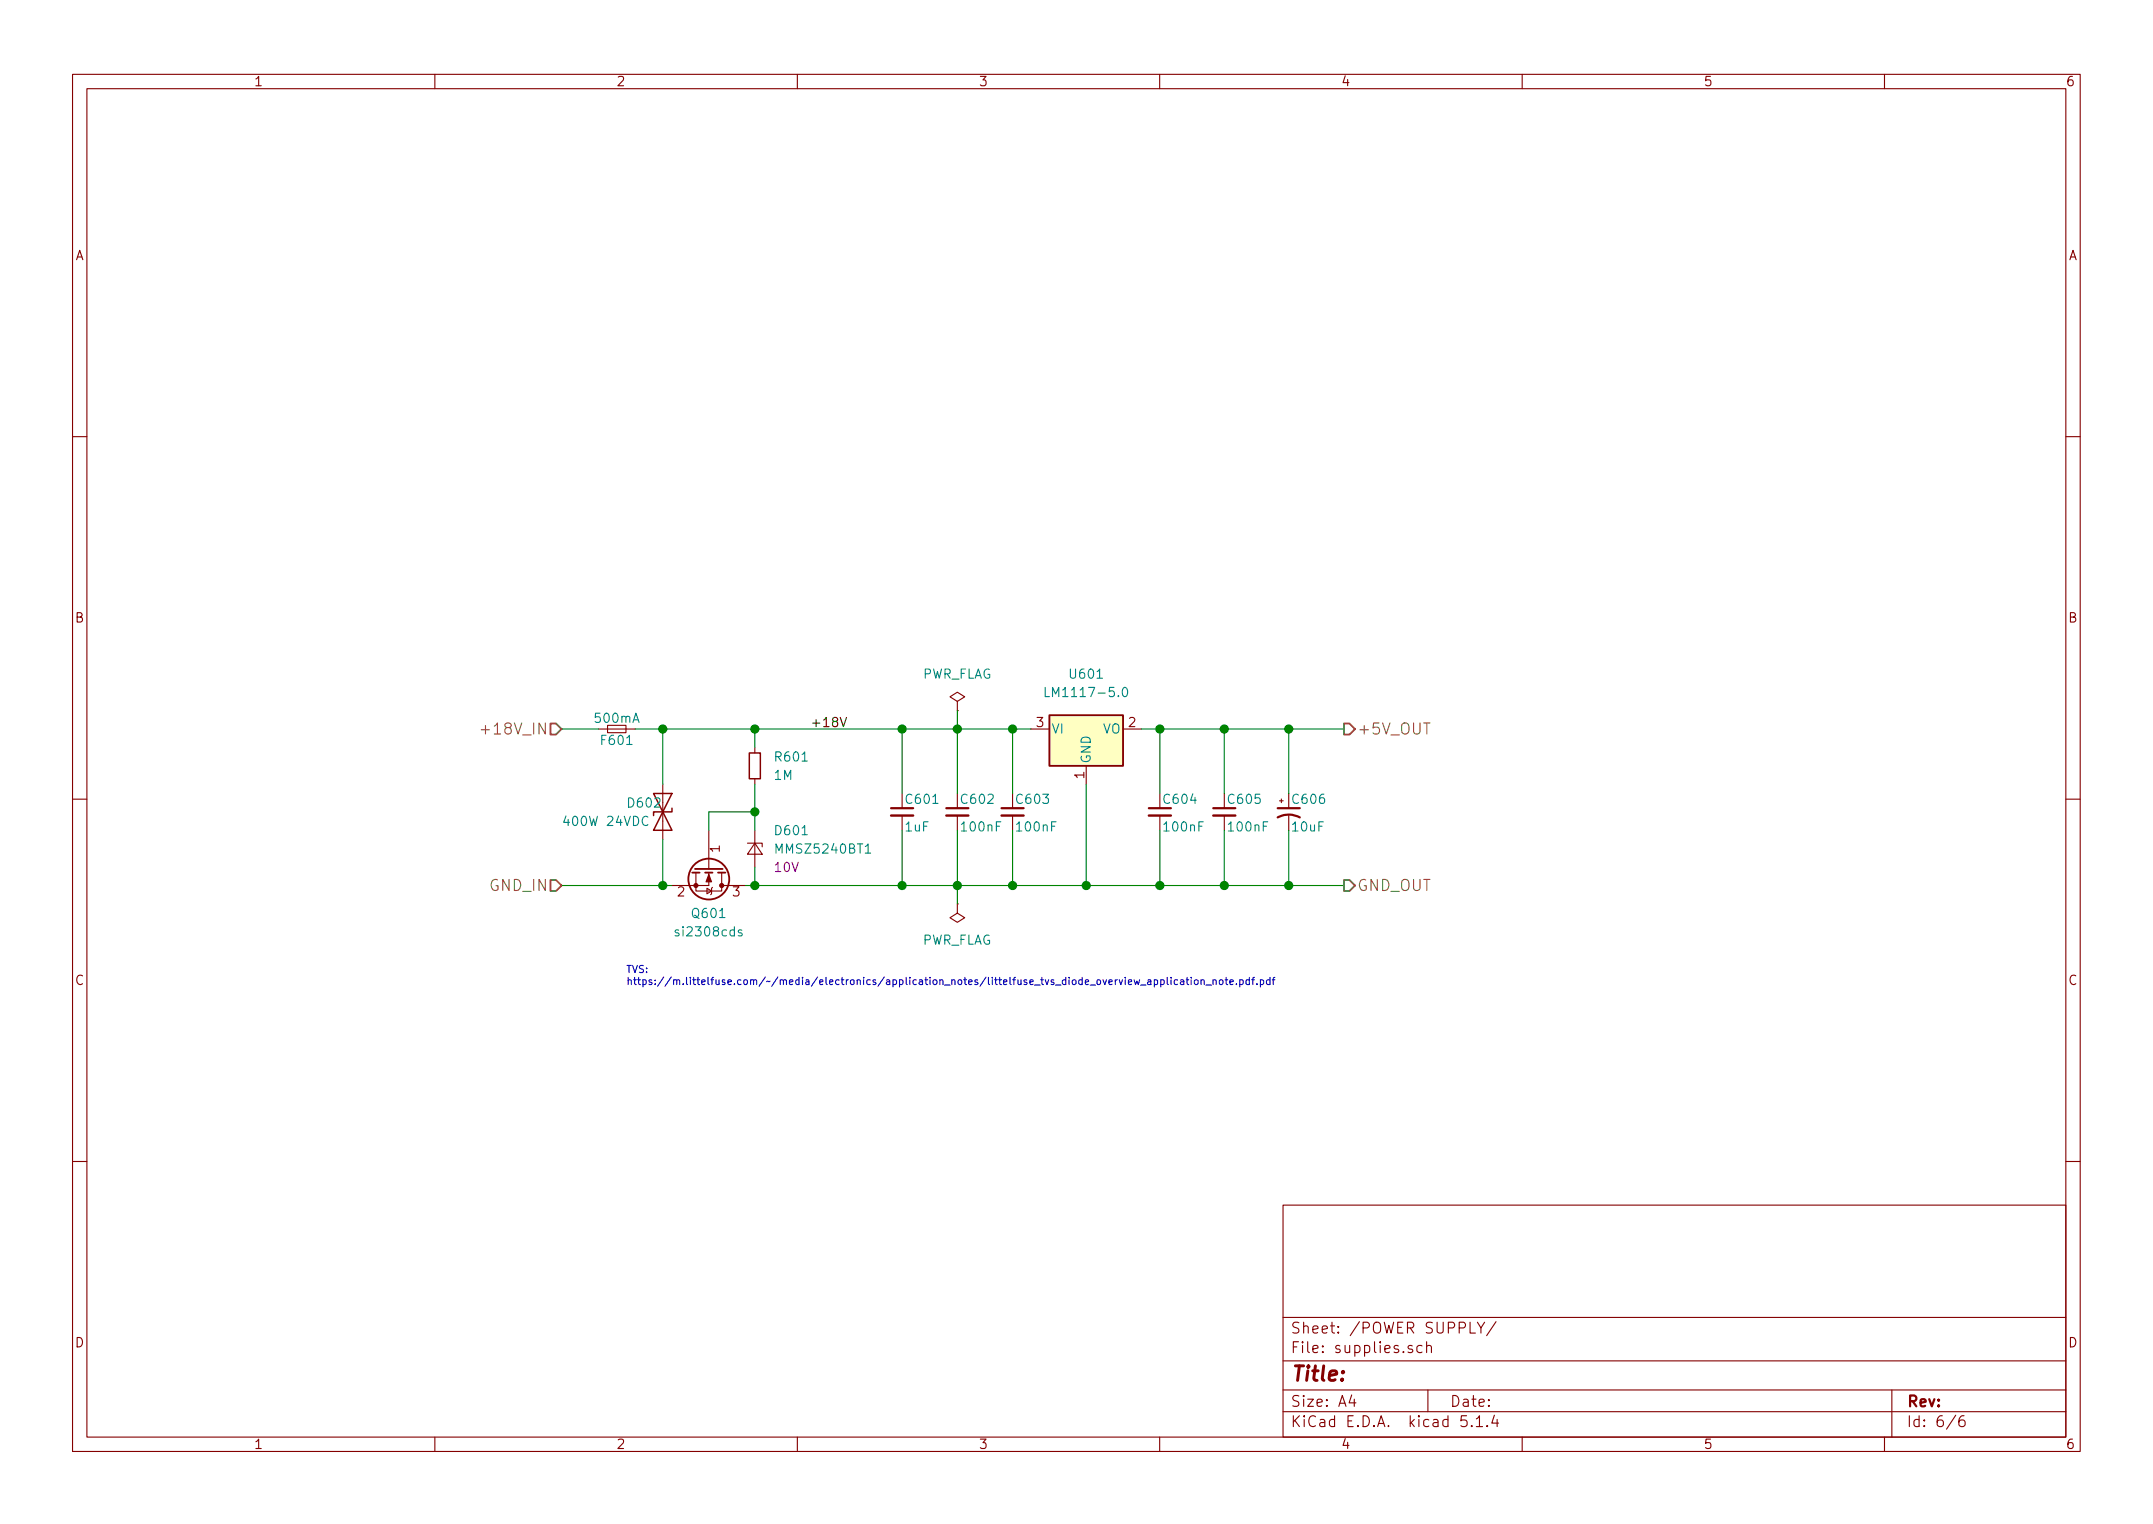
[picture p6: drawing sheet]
EESchema Schematic File Version 4
LIBS:mswi-cache
EELAYER 30 0
EELAYER END
$Descr A4 11693 8268
encoding utf-8
Sheet 6 6
Title ""
Date ""
Rev ""
Comp ""
Comment1 ""
Comment2 ""
Comment3 ""
Comment4 ""
$EndDescr
Text HLabel 3050 4800 0    60   Input ~ 0
GND_IN
Text HLabel 7300 3950 2    60   Output ~ 0
+5V_OUT
$Comp
L Device:C_Small C601
U 1 1
P 4900 4400
AR Path="/5AACFFEF/5A008895" Ref="C601"  Part="1" 
AR Path="/5DDD6AD9/5A008895" Ref="C?"  Part="1" 
AR Path="/5DDDDD89/5A008895" Ref="C?"  Part="1" 
F 0 "C601" H 4910 4470 50  0000 L CNN
F 1 "1uF" H 4910 4320 50  0000 L CNN
F 2 "Capacitor_SMD:C_0805_2012Metric_Pad1.15x1.40mm_HandSolder" H 4900 4400 50  0001 C CNN
F 3 "" H 4900 4400 50  0001 C CNN
	1    4900 4400
	1    0    0    -1  
$EndComp
$Comp
L Device:C_Small C602
U 1 1
P 5200 4400
AR Path="/5AACFFEF/5A00899A" Ref="C602"  Part="1" 
AR Path="/5DDD6AD9/5A00899A" Ref="C?"  Part="1" 
AR Path="/5DDDDD89/5A00899A" Ref="C?"  Part="1" 
F 0 "C602" H 5210 4470 50  0000 L CNN
F 1 "100nF" H 5210 4320 50  0000 L CNN
F 2 "Capacitor_SMD:C_0805_2012Metric_Pad1.15x1.40mm_HandSolder" H 5200 4400 50  0001 C CNN
F 3 "" H 5200 4400 50  0001 C CNN
	1    5200 4400
	1    0    0    -1  
$EndComp
Text HLabel 3050 3950 0    60   Input ~ 0
+18V_IN
$Comp
L Device:C_Small C605
U 1 1
P 6650 4400
AR Path="/5AACFFEF/5A00B18A" Ref="C605"  Part="1" 
AR Path="/5DDD6AD9/5A00B18A" Ref="C?"  Part="1" 
AR Path="/5DDDDD89/5A00B18A" Ref="C?"  Part="1" 
F 0 "C605" H 6660 4470 50  0000 L CNN
F 1 "100nF" H 6660 4320 50  0000 L CNN
F 2 "Capacitor_SMD:C_0805_2012Metric_Pad1.15x1.40mm_HandSolder" H 6650 4400 50  0001 C CNN
F 3 "" H 6650 4400 50  0001 C CNN
	1    6650 4400
	1    0    0    -1  
$EndComp
$Comp
L Device:CP1_Small C606
U 1 1
P 7000 4400
AR Path="/5AACFFEF/5AAD0D5C" Ref="C606"  Part="1" 
AR Path="/5DDD6AD9/5AAD0D5C" Ref="C?"  Part="1" 
AR Path="/5DDDDD89/5AAD0D5C" Ref="C?"  Part="1" 
F 0 "C606" H 7010 4470 50  0000 L CNN
F 1 "10uF" H 7010 4320 50  0000 L CNN
F 2 "Capacitor_Tantalum_SMD:CP_EIA-6032-20_AVX-F_Pad2.25x2.35mm_HandSolder" H 7000 4400 50  0001 C CNN
F 3 "" H 7000 4400 50  0001 C CNN
	1    7000 4400
	1    0    0    -1  
$EndComp
$Comp
L Device:Fuse_Small F601
U 1 1
P 3350 3950
AR Path="/5AACFFEF/5AB12173" Ref="F601"  Part="1" 
AR Path="/5DDD6AD9/5AB12173" Ref="F?"  Part="1" 
AR Path="/5DDDDD89/5AB12173" Ref="F?"  Part="1" 
F 0 "F601" H 3350 3890 50  0000 C CNN
F 1 "500mA" H 3350 4010 50  0000 C CNN
F 2 "Fuse:Fuse_1206_3216Metric_Pad1.42x1.75mm_HandSolder" H 3350 3950 50  0001 C CNN
F 3 "https://www.mouser.com/datasheet/2/643/0ZCJ_Nov2016-1132002.pdf" H 3350 3950 50  0001 C CNN
F 4 "https://br.mouser.com/ProductDetail/Bel-Fuse/0ZCJ0050AF2E?qs=%2Fha2pyFadugaoNql5zaJPtCzxaRCuZne0%252BGltuyizoH09DOBIA3TDQ%3D%3D" H 3350 3950 50  0001 C CNN "Mouser"
F 5 "0ZCJ0050AF2E" H 3350 3950 50  0001 C CNN "Model"
	1    3350 3950
	1    0    0    -1  
$EndComp
Wire Wire Line
	4900 4800 4900 4500
Connection ~ 4900 3950
Wire Wire Line
	5200 4500 5200 4800
Connection ~ 4900 4800
Connection ~ 5200 3950
Wire Wire Line
	6200 3950 6300 3950
Connection ~ 5200 4800
Wire Wire Line
	5900 4800 5900 4250
Wire Wire Line
	6650 4800 6650 4500
Connection ~ 5900 4800
Connection ~ 6650 3950
Wire Wire Line
	7000 3950 7000 4300
Wire Wire Line
	7000 4800 7000 4500
Connection ~ 6650 4800
Wire Wire Line
	4900 3950 4900 4300
Wire Wire Line
	3450 3950 3600 3950
Wire Wire Line
	4900 3950 5200 3950
Wire Wire Line
	4900 4800 5200 4800
Wire Wire Line
	5200 3950 5200 4300
Wire Wire Line
	5200 3950 5500 3950
Wire Wire Line
	5200 4800 5200 4900
Wire Wire Line
	5200 4800 5500 4800
Wire Wire Line
	5900 4800 6300 4800
Wire Wire Line
	6650 3950 7000 3950
Wire Wire Line
	6650 3950 6650 4300
$Comp
L power:PWR_FLAG #FLG0601
U 1 1
P 5200 3850
AR Path="/5AACFFEF/5BE75359" Ref="#FLG0601"  Part="1" 
AR Path="/5DDD6AD9/5BE75359" Ref="#FLG?"  Part="1" 
AR Path="/5DDDDD89/5BE75359" Ref="#FLG?"  Part="1" 
F 0 "#FLG0601" H 5200 3925 50  0001 C CNN
F 1 "PWR_FLAG" H 5200 4050 50  0000 C CNN
F 2 "" H 5200 3850 50  0001 C CNN
F 3 "~" H 5200 3850 50  0001 C CNN
	1    5200 3850
	1    0    0    -1  
$EndComp
$Comp
L power:PWR_FLAG #FLG0602
U 1 1
P 5200 4900
AR Path="/5AACFFEF/5BE753AF" Ref="#FLG0602"  Part="1" 
AR Path="/5DDD6AD9/5BE753AF" Ref="#FLG?"  Part="1" 
AR Path="/5DDDDD89/5BE753AF" Ref="#FLG?"  Part="1" 
F 0 "#FLG0602" H 5200 4975 50  0001 C CNN
F 1 "PWR_FLAG" H 5200 5100 50  0000 C CNN
F 2 "" H 5200 4900 50  0001 C CNN
F 3 "~" H 5200 4900 50  0001 C CNN
	1    5200 4900
	-1   0    0    1   
$EndComp
Text HLabel 7300 4800 2    60   Output ~ 0
GND_OUT
Wire Wire Line
	7000 3950 7300 3950
Connection ~ 7000 3950
Wire Wire Line
	6650 4800 7000 4800
Connection ~ 7000 4800
Wire Wire Line
	7000 4800 7300 4800
Wire Wire Line
	3050 3950 3250 3950
Wire Wire Line
	4050 4800 4100 4800
$Comp
L Device:Q_NMOS_GSD Q601
U 1 1
P 3850 4700
AR Path="/5AACFFEF/5D9E3E7E" Ref="Q601"  Part="1" 
AR Path="/5DDD6AD9/5D9E3E7E" Ref="Q?"  Part="1" 
AR Path="/5DDDDD89/5D9E3E7E" Ref="Q?"  Part="1" 
F 0 "Q601" V 4100 4700 50  0000 C CNN
F 1 "si2308cds" V 4200 4700 50  0000 C CNN
F 2 "Package_TO_SOT_SMD:SOT-23" H 4050 4800 50  0001 C CNN
F 3 "~" H 3850 4700 50  0001 C CNN
	1    3850 4700
	0    1    1    0   
$EndComp
Connection ~ 4100 4800
Wire Wire Line
	4100 4800 4900 4800
$Comp
L Device:R_Small R601
U 1 1
P 4100 4150
AR Path="/5AACFFEF/5D9E9D52" Ref="R601"  Part="1" 
AR Path="/5DDD6AD9/5D9E9D52" Ref="R?"  Part="1" 
AR Path="/5DDDDD89/5D9E9D52" Ref="R?"  Part="1" 
F 0 "R601" H 4200 4200 50  0000 L CNN
F 1 "1M" H 4200 4100 50  0000 L CNN
F 2 "Resistor_SMD:R_0805_2012Metric_Pad1.15x1.40mm_HandSolder" H 4100 4150 50  0001 C CNN
F 3 "~" H 4100 4150 50  0001 C CNN
	1    4100 4150
	1    0    0    -1  
$EndComp
$Comp
L Device:D_Zener_Small D601
U 1 1
P 4100 4600
AR Path="/5AACFFEF/5D9EA99D" Ref="D601"  Part="1" 
AR Path="/5DDD6AD9/5D9EA99D" Ref="D?"  Part="1" 
AR Path="/5DDDDD89/5D9EA99D" Ref="D?"  Part="1" 
F 0 "D601" V 4000 4700 50  0000 L CNN
F 1 "MMSZ5240BT1" V 4100 4700 50  0000 L CNN
F 2 "Diode_SMD:D_SOD-123" V 4100 4600 50  0001 C CNN
F 3 "~" V 4100 4600 50  0001 C CNN
F 4 "10V" V 4200 4700 50  0000 L CNN "Voltage"
	1    4100 4600
	0    1    1    0   
$EndComp
Wire Wire Line
	4100 4250 4100 4400
Wire Wire Line
	4100 4050 4100 3950
Connection ~ 4100 3950
Wire Wire Line
	4100 4700 4100 4800
Wire Wire Line
	3850 4500 3850 4400
Wire Wire Line
	3850 4400 4100 4400
Connection ~ 4100 4400
Wire Wire Line
	4100 4400 4100 4500
Wire Wire Line
	3050 4800 3600 4800
$Comp
L Device:C_Small C603
U 1 1
P 5500 4400
AR Path="/5AACFFEF/5D9EFA18" Ref="C603"  Part="1" 
AR Path="/5DDD6AD9/5D9EFA18" Ref="C?"  Part="1" 
AR Path="/5DDDDD89/5D9EFA18" Ref="C?"  Part="1" 
F 0 "C603" H 5510 4470 50  0000 L CNN
F 1 "100nF" H 5510 4320 50  0000 L CNN
F 2 "Capacitor_SMD:C_0805_2012Metric_Pad1.15x1.40mm_HandSolder" H 5500 4400 50  0001 C CNN
F 3 "" H 5500 4400 50  0001 C CNN
	1    5500 4400
	1    0    0    -1  
$EndComp
Wire Wire Line
	5500 4500 5500 4800
Wire Wire Line
	5500 3950 5500 4300
Connection ~ 5500 3950
Wire Wire Line
	5500 3950 5600 3950
Connection ~ 5500 4800
Wire Wire Line
	5500 4800 5900 4800
$Comp
L Device:C_Small C604
U 1 1
P 6300 4400
AR Path="/5AACFFEF/5D9F17B7" Ref="C604"  Part="1" 
AR Path="/5DDD6AD9/5D9F17B7" Ref="C?"  Part="1" 
AR Path="/5DDDDD89/5D9F17B7" Ref="C?"  Part="1" 
F 0 "C604" H 6310 4470 50  0000 L CNN
F 1 "100nF" H 6310 4320 50  0000 L CNN
F 2 "Capacitor_SMD:C_0805_2012Metric_Pad1.15x1.40mm_HandSolder" H 6300 4400 50  0001 C CNN
F 3 "" H 6300 4400 50  0001 C CNN
	1    6300 4400
	1    0    0    -1  
$EndComp
Wire Wire Line
	6300 4800 6300 4500
Wire Wire Line
	6300 3950 6300 4300
Connection ~ 6300 3950
Wire Wire Line
	6300 3950 6650 3950
Connection ~ 6300 4800
Wire Wire Line
	6300 4800 6650 4800
Wire Wire Line
	5200 3850 5200 3950
Wire Wire Line
	4100 3950 4900 3950
Text Label 4400 3950 0    50   ~ 0
+18V
$Comp
L Device:D_TVS D602
U 1 1
P 3600 4400
F 0 "D602" V 3550 4600 50  0000 R CNN
F 1 "400W 24VDC" V 3650 4950 50  0000 R CNN
F 2 "Diode_SMD:D_SMA" H 3600 4400 50  0001 C CNN
F 3 "https://www.mouser.com/datasheet/2/445/824501241-952945.pdf" H 3600 4400 50  0001 C CNN
F 4 "https://br.mouser.com/ProductDetail/Wurth-Elektronik/824501241?qs=%2Fha2pyFadujZKBgF5S1ldkLPpipTn8KXCRHX4IsQDUlguH4XSGuxlw%3D%3D" V 3600 4400 50  0001 C CNN "Mouser"
	1    3600 4400
	0    -1   1    0   
$EndComp
Wire Wire Line
	3600 4250 3600 3950
Connection ~ 3600 3950
Wire Wire Line
	3600 3950 4100 3950
Wire Wire Line
	3600 4550 3600 4800
Connection ~ 3600 4800
Wire Wire Line
	3600 4800 3650 4800
Text Notes 3400 5350 0    39   ~ 0
TVS:\nhttps://m.littelfuse.com/~~/media/electronics/application_notes/littelfuse_tvs_diode_overview_application_note.pdf.pdf
$Comp
L Regulator_Linear:LM1117-5.0 U601
U 1 1
P 5900 3950
F 0 "U601" H 5900 4250 50  0000 C CNN
F 1 "LM1117-5.0" H 5900 4150 50  0000 C CNN
F 2 "Package_TO_SOT_SMD:SOT-223-3_TabPin2" H 5900 3950 50  0001 C CNN
F 3 "http://www.ti.com/lit/ds/symlink/lm1117.pdf" H 5900 3950 50  0001 C CNN
	1    5900 3950
	1    0    0    -1  
$EndComp
$EndSCHEMATC
